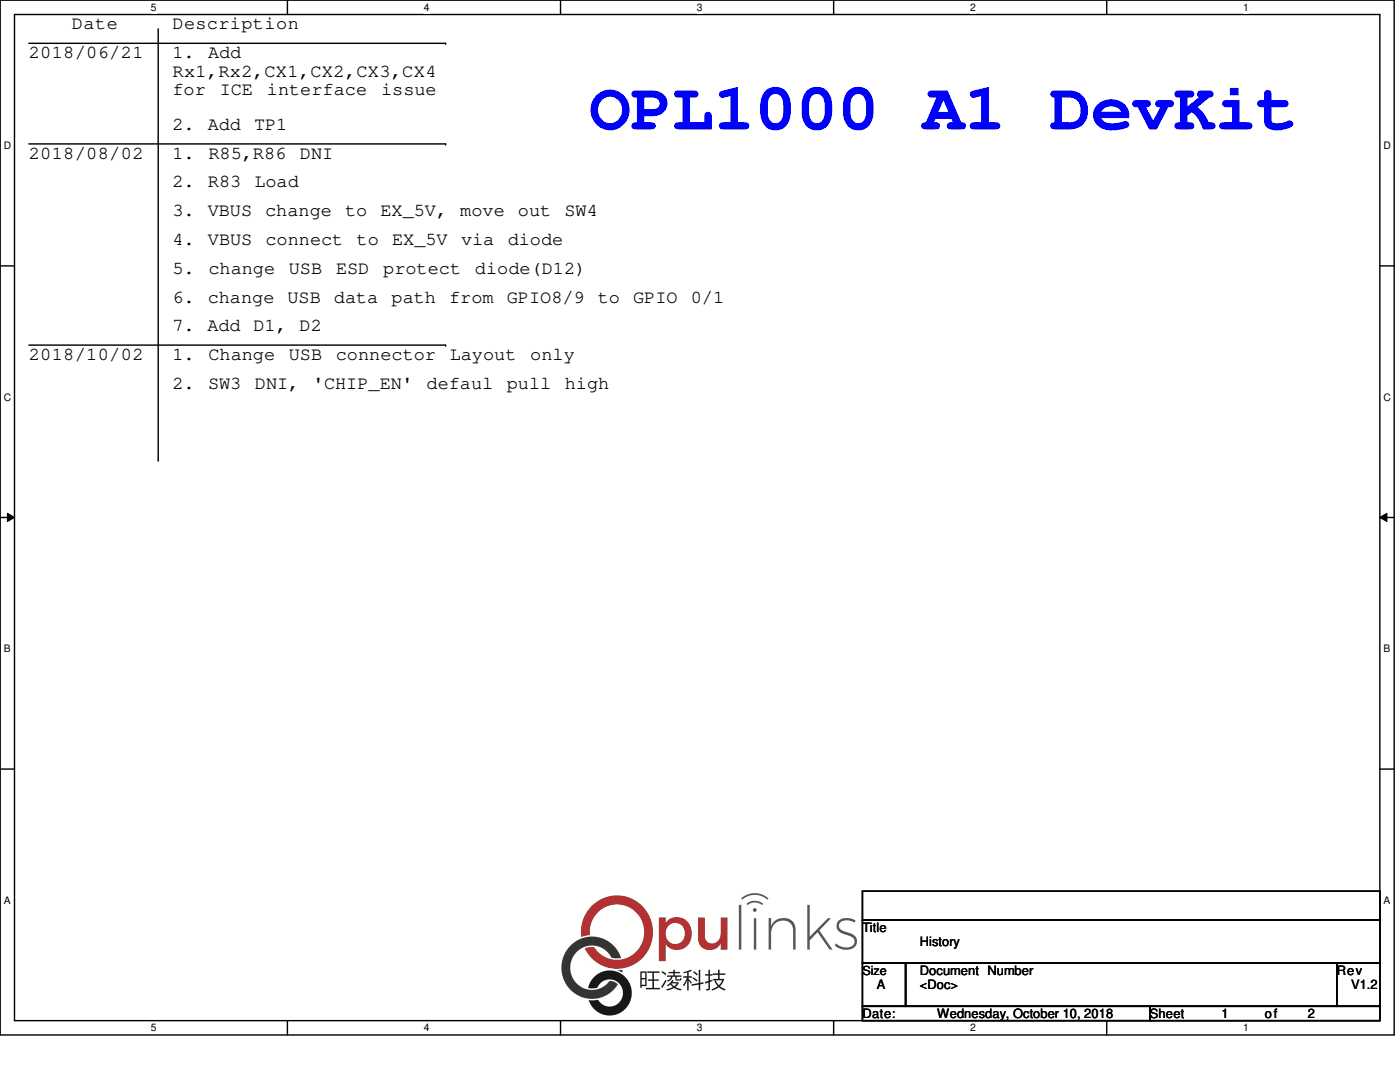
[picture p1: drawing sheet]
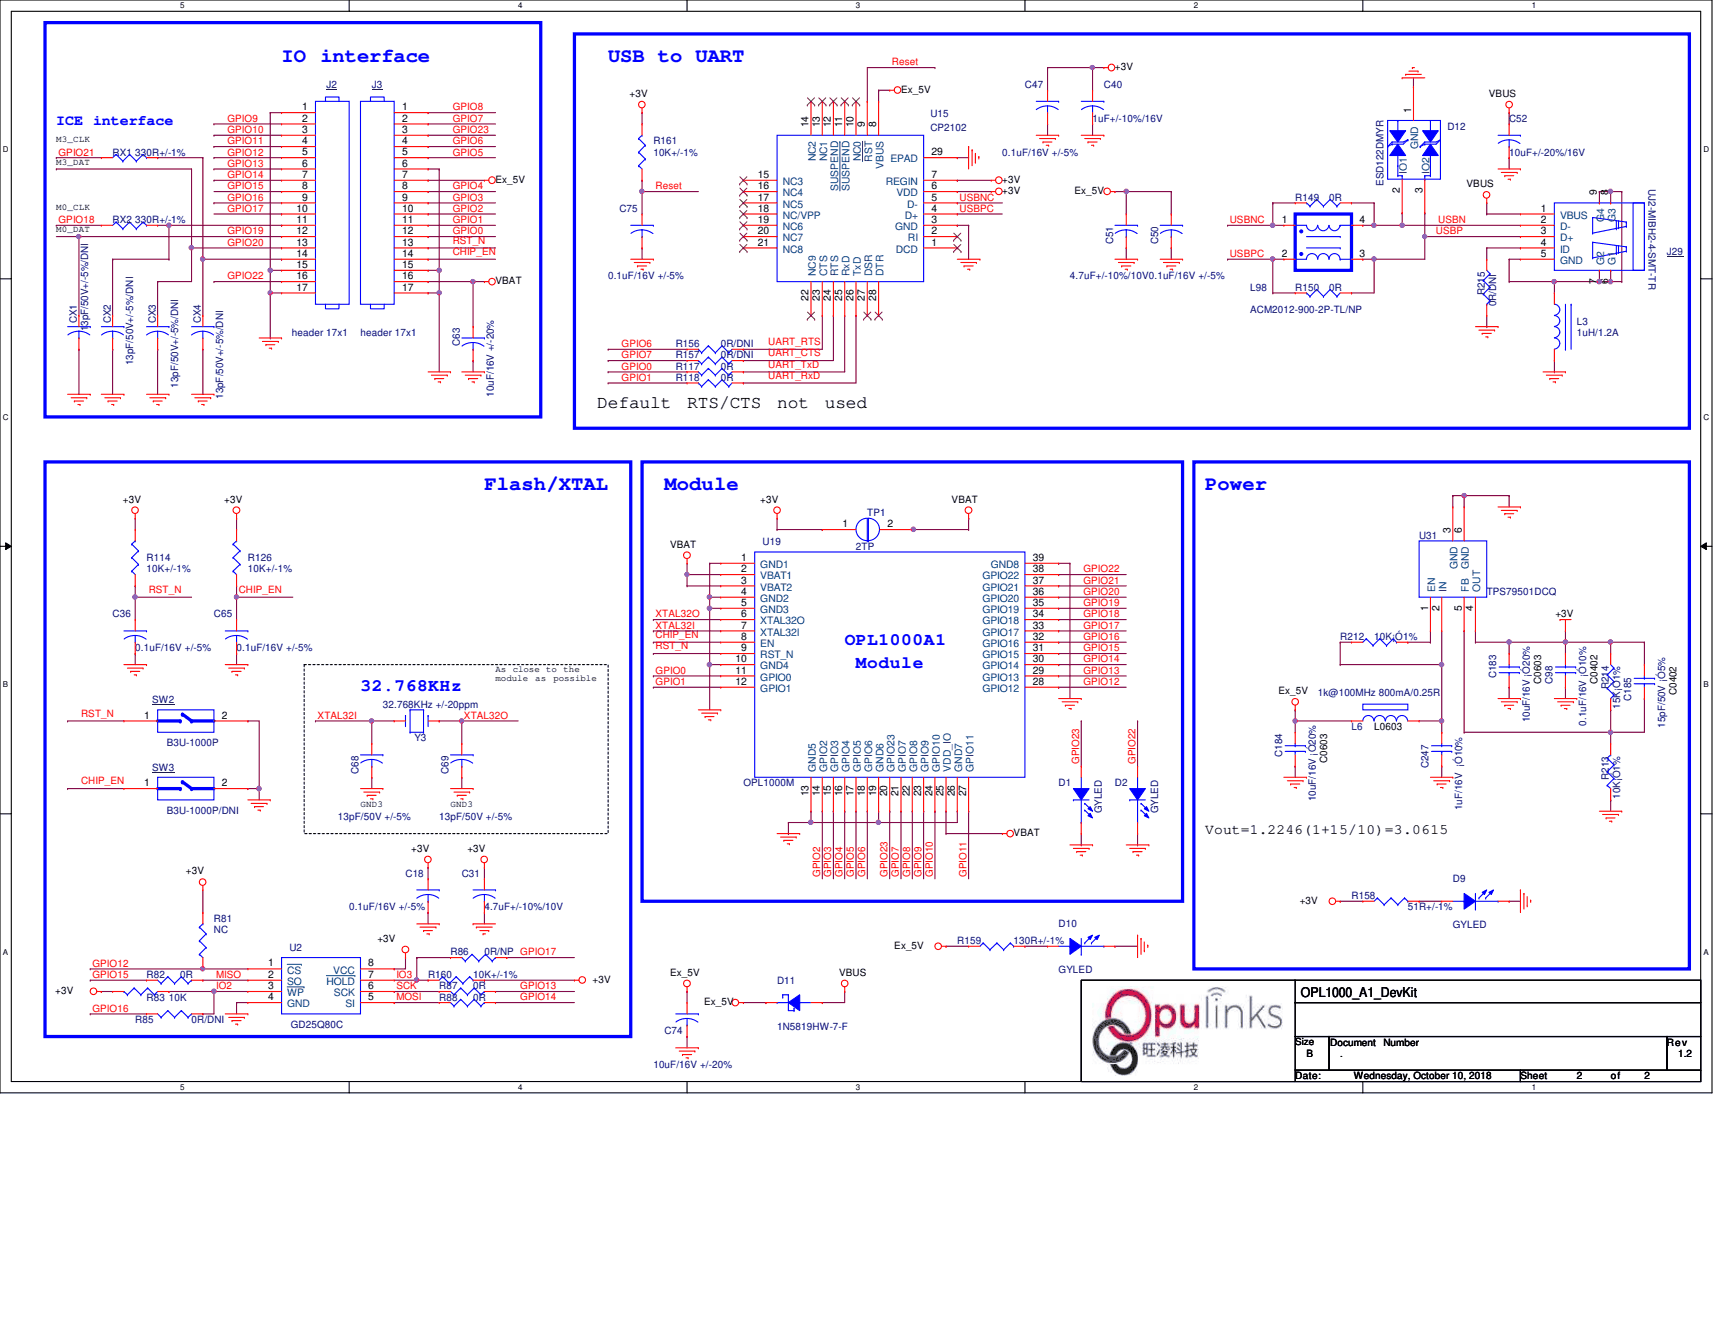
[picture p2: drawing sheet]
# OrCAD Capture schematic A1_MODULE_MOTHER_BOARD_V1_2_2018_10_02.DSN

## Sheets
1 00_History: title: History; rev: V1.2
2 01_DevKit_HDK: size B; title: OPL1000_A1_DevKit; rev: 1.2; note: .

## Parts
C18  0.1uF/16V +/-5%  [C0402]
C31  4.7uF+/-10%/10V  [C0402]
C36  0.1uF/16V +/-5%  [C0402]
C40  1uF+/-10%/16V  [C0402]
C47  0.1uF/16V +/-5%  [C0402]
C50  0.1uF/16V +/-5%  [C0402]
C51  4.7uF+/-10%/10V  [C0402]
C52  10uF+/-20%/16V  [C0603]
C63  10uF/16V +/-20%  [C0603]
C65  0.1uF/16V +/-5%  [C0402]
C68  13pF/50V +/-5%  [C0402]
C69  13pF/50V +/-5%  [C0402]
C74  10uF/16V +/-20%  [C0603]
C75  0.1uF/16V +/-5%  [C0402]
C98  0.1uF/16V ¡Ó10%  [C0402]
C183  10uF/16V ¡Ó20%  [C0603]
C184  10uF/16V ¡Ó20%  [C0603]
C185  15pF/50V ¡Ó5%  [C0402]
C247  1uF/16V  ¡Ó10%  [C0402]
CX1  13pF/50V+/-5%/DNI  [C0402]
CX2  13pF/50V+/-5%/DNI  [C0402]
CX3  13pF/50V+/-5%/DNI  [C0402]
CX4  13pF/50V+/-5%/DNI  [C0402]
D1  GYLED  [LED0603]
D2  GYLED  [LED0603]
D9  GYLED  [LED0603]
D10  GYLED  [LED0603]
D11  1N5819HW-7-F  [SOD-123]
D12  ESD122DMYR  [DMY]
J2  header 17x1  [HEADER_17X1_254MM]
J3  header 17x1  [HEADER_17X1_254MM]
J29  UJ2-MIBH2-4-SMT-TR  [UJ2-MIBH2]
L3  1uH/1.2A  [L1206]
L6  1k@100MHz 800mA/0.25R  [L0603]
L98  ACM2012-900-2P-TL/NP  [USBCHOCK4-0805-14]
R81  NC  [R0402]
R82  0R  [R0402]
R83  10K  [R0402]
R85  0R/DNI  [R0402]
R86  0R/NP  [R0402]
R87  0R  [R0402]
R88  0R  [R0402]
R114  10K+/-1%  [R0402]
R117  0R  [R0402]
R118  0R  [R0402]
R126  10K+/-1%  [R0402]
R149  0R  [R0402]
R150  0R  [R0402]
R156  0R/DNI  [R0402]
R157  0R/DNI  [R0402]
R158  51R+/-1%  [R0402]
R159  130R+/-1%  [R0402]
R160  10K+/-1%  [R0402]
R161  10K+/-1%  [R0402]
R212  10K¡Ó1%  [R0402]
R213  10K¡Ó1%  [R0402]
R214  15K¡Ó1%  [R0402]
R215  0R/DNI  [R0402]
RX1  330R+/-1%  [R0402]
RX2  330R+/-1%  [R0402]
SW2  B3U-1000P  [B3U-1000P]
SW3  B3U-1000P/DNI  [B3U-1000P]
TP1  2TP  [PAD-60]
U2  GD25Q80C  [SOP-150]
U15  CP2102  [QFN28]
U19  OPL1000M  [OPL1000A0_M]
U31  TPS79501DCQ  [SOT-223-6]
Y3  32.768KHz +/-20ppm  [C-002RX]

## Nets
+3V: C18.1 C31.1 C40.1 C47.1 C98.1 C183.1 C185.1 R81.2 R83.2 R114.2 R126.2 R158.1 R160.2 R161.2 R214.1 TP1.1 U2.8(VCC) U15.6(VDD) U15.7(REGIN) U31.4(OUT)
GND: C18.2 C31.2 C36.2 C40.2 C47.2 C50.2 C51.2 C52.2 C63.2 C65.2 C68.2 C69.2 C74.2 C75.2 C98.2 C183.2 C184.2 C247.2 CX1.2 CX2.2 CX3.2 CX4.2 D1.1(CATHODE) D2.1(CATHODE) D9.1(CATHODE) D10.1(CATHODE) D12.1(GND) J2.1 J2.15 J2.17 J3.6 J3.15 J3.17 L3.2 R213.1 R215.2 SW2.2(OUT) SW3.2(OUT) U2.4(GND) U15.3(GND) U15.29(EPAD) U19.1(GND1) U19.4(GND2) U19.5(GND3) U19.10(GND4) U19.13(GND5) U19.19(GND6) U19.26(GND7) U19.39(GND8) U31.3(GND) U31.6(GND)
VBAT: C63.1 J3.16 TP1.2 U19.2(VBAT1) U19.3(VBAT2) U19.25(VDD_IO)
VBUS: C52.1 D11.1(ANODE) J29.1(VBUS)
CHIP_EN: C65.1 J3.14 R126.1 SW3.1(IN) U19.8(EN)
Ex_5V: C50.1 C51.1 C74.1 C184.1 D11.2(CATHODE) J3.7 L6.1 R159.1 U15.8(VBUS)
GPIO0: J3.12 R117.2 U19.11(GPIO0)
GPIO1: J3.11 R118.2 U19.12(GPIO1)
GPIO2: J3.10 U19.14(GPIO2)
GPIO3: J3.9 U19.15(GPIO3)
GPIO4: J3.8 U19.16(GPIO4)
GPIO5: J3.5 U19.17(GPIO5)
GPIO6: J3.4 R156.2 U19.18(GPIO6)
GPIO7: J3.2 R157.2 U19.21(GPIO7)
GPIO8: J3.1 U19.22(GPIO8)
GPIO9: J2.2 U19.23(GPIO9)
GPIO10: J2.3 U19.24(GPIO10)
GPIO11: J2.4 U19.27(GPIO11)
GPIO12: J2.5 R81.1 U2.1(\\~{CS}) U19.28(GPIO12)
GPIO13: J2.6 R87.2 U19.29(GPIO13)
GPIO14: J2.7 R88.2 U19.30(GPIO14)
GPIO15: J2.8 R82.1 U19.31(GPIO15)
GPIO16: J2.9 R85.1 U19.32(GPIO16)
GPIO17: J2.10 R86.2 U19.33(GPIO17)
GPIO18: RX2.1 U19.34(GPIO18)
GPIO19: CX1.1 J2.12 U19.35(GPIO19)
GPIO20: CX3.1 J2.13 U19.36(GPIO20)
GPIO21: RX1.1 U19.37(GPIO21)
GPIO22: D2.2(ANODE) J2.16 U19.38(GPIO22)
GPIO23: D1.2(ANODE) J3.3 U19.20(GPIO23)
IO2: R83.1 R85.2 U2.3(\\~{WP})
IO3: R86.1 R160.1 U2.7(\\~{HOLD})
MISO: R82.2 U2.2(SO)
MOSI: R88.1 U2.5(SI)
Reset: C75.1 R161.1 U15.9(\\~{RS}T)
RST_N: C36.1 J3.13 R114.1 SW2.1(IN) U19.9(RST_N)
SCK: R87.1 U2.6(SCK)
UART_CTS: R157.1 U15.24(RTS)
UART_RTS: R156.1 U15.23(CTS)
UART_RxD: R118.1 U15.26(TxD)
UART_TxD: R117.1 U15.25(RxD)
USBN: D12.2(IO1) J29.2(D-) L98.4(L4) R149.1
USBNC: L98.1(L1) R149.2 U15.5(D-)
USBP: D12.3(IO2) J29.3(D+) L98.3(L3) R150.1
USBPC: L98.2(L2) R150.2 U15.4(D+)
XTAL32I: C68.1 U19.7(XTAL32I) Y3.1
XTAL32O: C69.1 U19.6(XTAL32O) Y3.2
N539906: J29.5(GND) J29.6(G1) J29.7(G2) J29.8(G3) J29.9(G4) L3.1
N696545: D9.2(ANODE) R158.2
N696889: D10.2(ANODE) R159.2
N732197: CX4.1 J2.14 RX1.2
N927906: C185.2 R213.2 R214.2 U31.5(FB)
N928132: C247.1 L6.2 R212.1 U31.2(IN)
N930768: R212.2 U31.1(EN)
N933010: CX2.1 J2.11 RX2.2
N936850: J29.4(ID) R215.1

Not connected (* = marked no-connect by the designer): U15 1(DCD)* 2(RI)* 10(NC0)* 11(\\~{SUSPEN}D)* 12(SUSPEND)* 13(NC1)* 14(NC2)* 15(NC3)* 16(NC4)* 17(NC5)* 18(NC/VPP)* 19(NC6)* 20(NC7)* 21(NC8)* 22(NC9)* 27(DSR)* 28(DTR)*

## Notes on the sheets
sheet 1
- Date
- Description
- 2018/06/21
- 1. Add
  Rx1,Rx2,CX1,CX2,CX3,CX4
  for ICE interface issue
- OPL1000 A1 DevKit
- 2. Add TP1
- 2018/08/02
- 1. R85,R86 DNI
- 2. R83 Load
- 3. VBUS change to EX_5V, move out SW4
- 4. VBUS connect to EX_5V via diode
- 5. change USB ESD protect diode(D12)
- 6. change USB data path from GPIO8/9 to GPIO 0/1
- 7. Add D1, D2
- 2018/10/02
- 1. Change USB connector Layout only
- 2. SW3 DNI, 'CHIP_EN' defaul pull high
sheet 2
- IO interface
- USB to UART
- ICE interface
- M3_CLK
- M3_DAT
- M0_CLK
- M0_DAT
- Default RTS/CTS not used
- Flash/XTAL
- Module
- Power
- As close to the
  module as possible
- 32.768KHz
- GND3
- GND3
- Vout=1.2246(1+15/10)=3.0615
